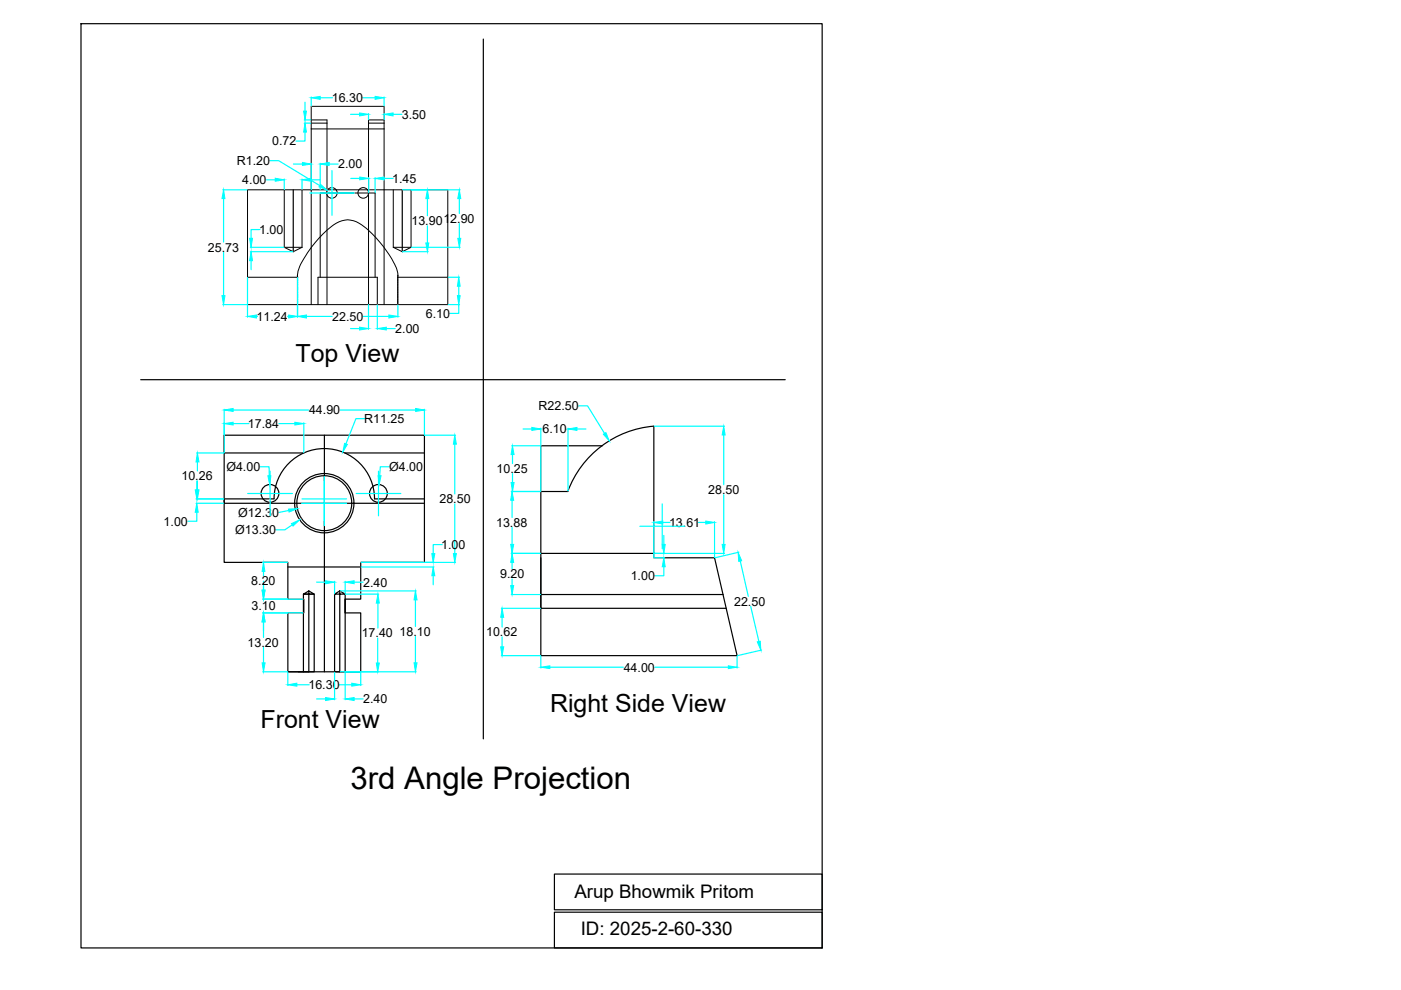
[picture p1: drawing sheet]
<svg xmlns="http://www.w3.org/2000/svg" width="297mm" height="210mm" viewBox="0 0 297 210" stroke-linecap="round" stroke-linejoin="round" font-family="sans-serif">
<!-- layer: 0 -->
<g fill="none" stroke="#000" stroke-width=".25">
<path d="M17.2 5h157.1v196h-157.1zM102.5 8.3v148.4M29.8 80.5h136.7M47.5 92.3h42.5v26.9h-13.5v7.8h-3.3v2.9h3.3v12.5h-15.5v-12.5h3.4v-2.9h-3.4v-7.8h-13.5zM127.7 94.5h-13v9.7M47.5 105.8h10.6M58.1 105.8a10.6 10.6 0 0 1 10.7-10.7 10.6 10.6 0 0 1 10.6 10.7M79.4 105.8h10.6M114.7 118.3v7.8h38.6M114.7 117.3h23.9M114.7 104.2h5.7M120.4 104.2a21.3 21.3 0 0 1 18.2-13.8v27.9h12.9l4.8 20.7h-41.6v-34.8"/>
<path d="M114.7 126.1v2.9h39.3M117.5 193.4h56.8v7.6h-56.8zM117.5 185.3h56.8v7.6h-56.8z"/>
<circle cx="68.8" cy="106.7" r="6.3"/>
<circle cx="68.8" cy="106.7" r="5.8"/>
</g>
<!-- layer: shade -->
<g fill="none" stroke="#000" stroke-width=".25">
<path d="M62.2 40.2v13.2M85.3 40.2v13.2M47.5 92.3v3.7h16.9M68.8 92.3v50.1M73.1 96h16.9M47.5 105.8v.9h42.5M61 120.2h15.5M64.4 127v2.9M65.5 125.3l1.1 .7h-2.3l1.2-.7v17.1M70.9 126v16.4h2.3M72 125.3l-1.1 .7h2.3l-1.2-.7v17.1h1.2M73.2 126v16.4"/>
<path d="M61 142.4h3.3v-16.4h2.3v16.4h-2.2M63.2 142.4h2.3"/>
<circle cx="57.2" cy="104.6" r="1.88"/>
<circle cx="80.2" cy="104.6" r="1.88"/>
</g>
<!-- layer: 0 -->
<g fill="none" stroke="#000" stroke-width=".21">
<path d="M66 25.4h3.3v.7h-3.3M66 27.3h15.4M81.4 25.4h-3.3v.7h3.3M52.5 40.2h42.4v24.4h-42.4zM52.5 58.8h10.6M63.1 58.7v.3M63.1 59.1v.2M63.1 59.4v.3M63.1 59.8v.2M66 40.2v-17.7h15.4v17.7M84.4 58.7l-.1 .1h10.6M63.1 64.6v-6.5a10.5 10.5 0 0 1 2.4-4.9 16.5 16.5 0 0 1 7-6.4 4.9 4.9 0 0 1 4.7 1.2 22.3 22.3 0 0 1 7.1 9.8l.1 6.8"/>
<path d="M63.1 60.1v.3M63.1 60.5v.2M63.1 60.9v.2M63.1 61.2v.3M63.1 61.6v.2M63.1 61.9v.3M63.1 62.3v.2M63.1 62.6v.3M63.1 63v.2M63.1 63.4v.2M63.1 63.7v.3M63.1 64v.3"/>
<path d="M63.1 64.4v.2"/>
</g>
<!-- layer: shade -->
<g fill="none" stroke="#000" stroke-width=".21">
<path d="M69.3 26.1v14.5M78.1 26.1v14.5M60.3 52.4h3.7M60.3 52.4l1.9 1 1.8-1M60.3 40.2v12.2M64 40.2v12.2M66 40.2v24.4M67.9 58.8v-17.9h11.6v17.9M69.3 41.3v23.3M78.1 41.3v23.3M81.4 40.2v24.4M83.4 52.4h3.8"/>
<path d="M83.4 52.4l1.9 1 1.9-1M83.4 40.2v12.2M87.2 40.2v12.2M67.4 64.6v-5.8h12.6v5.8"/>
<circle cx="70.4" cy="40.9" r="1.12"/>
<circle cx="77" cy="40.9" r="1.12"/>
</g>
<!-- layer: 0 -->
<g fill="none" stroke="#0ff" stroke-width=".25">
<path d="M56.5 38.1h1.9M57.2 34.1h1.9l8.7 5.3M60.3 38v2.2M62.2 34.8h1.9M64 38v2.2M64.5 25.4h1.4M64.5 26.1h1.4M64.7 28v1.9h-1.9M64.7 21.7v1.9M65.9 38.1h1.9M66 20.6v1.9M66 34.6v5.6"/>
<path d="M67.9 20.7h2.6M67.9 34.6v5.6M69.8 34.8h1.9M70.4 36.2v9.5M74.3 24.2h1.9M74.4 37.8h1.9M76.9 20.7h2.6M78.1 24.1v1.3M78.2 37.7v3.1M79.5 37.7v3.1M81.4 20.6v1.9M81.4 24.1v1.3"/>
<path d="M81.4 37.8h1.9M83.3 24.2h1.9M47.2 40.2h5.2M47.4 42.1v9.2M47.4 53.5v9.2M52.5 58.9v8.4M53.1 53.4h9M53.1 52.4h7.1M53.2 55.3v1.9M55.1 48.7h-1.9v1.8M63.1 58.9v8.4M65.7 40.9h9.4"/>
<path d="M85.3 40.2h12.3M85.3 53.4h5.5M87.2 52.4h10.4M90.6 42.1v3.6M90.6 47.9v3.6M95 58.8h2.4M97.4 42.1v3.2M97.4 47.4v3.1M47.2 64.6h5.2M54.4 67.1h.2M61 67.1h.2M63.1 64.6v2.7"/>
<path d="M65 67.1h5.4M74.3 69.7h1.9M77 67.1h5.5M78.1 64.6v5.2M80 64.6v5.2M81.9 69.7h1.9M84.4 64.6v2.7M95 64.6h2.4M97.3 64.6v1.8h-1.9M97.3 60.7v2M41.7 96h5.7M41.9 97.9v2"/>
<path d="M47.5 86.8v9.2M49.4 86.9h16M49.4 89.8h3.4M55.1 99h2v1.9M57.3 99.9v9.5M59.1 89.8h3.4M64.4 89.6v6.4M72.1 86.9h16M77.4 88.8h-1.9l-2.2 5.3M80.2 99.9v9.5M82.5 99h-1.9l-.1 1.9M90 86.8v5.4"/>
<path d="M90.1 92.3h6.5M96.4 94.2v10.5M108.5 94.5h6.1M108.7 96.4v1.9M110.9 91h1.9M114.7 90.8v13.3M120.4 90.8v13.3M122.3 91h1.9M122.7 86h1.9l3.6 5.9M138.7 90.4h14.9M153.4 92.2v10.6M41.6 105.8h5.8"/>
<path d="M41.6 106.7h5.8M41.7 108.6v1.9h-1.9M41.7 102v1.9M41.9 102v1.9M52.5 104.6h9.5M55.7 119.2h5.3M61.2 108.2l-2.1 .5M62 111.3l-1.6 1h-1.9M64 105.8h9.5M64 106.7h9.5M68.8 101v10.4M75.5 104.6h9.5"/>
<path d="M76.5 119.2h20.1M93.8 115.5h-2v1.9M96.4 106.8v10.6M108.4 104.2h6.2M108.4 117.3h6.2M108.6 106.1v3.6M108.6 111.8v3.6M108.6 119.2v1.4M108.7 100.4v1.9M135.7 111.6h9.4M138.6 110.6v7.6M138.7 117.3h14.9"/>
<path d="M138.7 118.3h2.2M140.4 106.8v9.5M140.5 110.8h1.6M140.7 113.5v1.9M148.1 110.8h1.5M151.5 110.6v7.6M153.4 104.9v10.5M156.7 117.1l-5.1 1.2M157 119l1.7 7.4M55.7 129.9h8.6M55.7 127h8.6M55.9 121.1v1"/>
<path d="M55.9 123.2v1.9M55.9 131.9v3.3M55.9 137.2v3.3M67.1 123.4h1.9M70.9 123.3v2.6M72.1 125.3h16.2M73.2 123.3v2.6M73.3 126h7M75.1 123.4h1.9M76.5 120.2h15.5M80.1 135.3v5.3M80.1 127.9v5.3"/>
<path d="M88.1 127.2v5.6M88.1 134.9v5.6M91.8 122.1v1.9M106.3 139h8.3M106.3 129h8.3M106.5 130.9v2.1M106.5 135v2.1M108.4 126.1h6.2M108.6 122.8v1.3M114.7 139.1v2.5M140.7 120.2v1.9h-1.9M156.3 139.1v2.5"/>
<path d="M159.2 128.6l1.7 7.4M161.5 137.8l-5.1 1.2M55.7 142.4h5.3M61 142.5v2.9M62.9 145.2h2.7M67.1 148.2h1.9M70.9 142.5v5.9M72 145.2h2.6M72.1 142.4h16.2M73.2 142.5v5.9M75.1 148.2h1.9M76.5 142.5v2.9"/>
<path d="M116.6 141.5h15.6M138.8 141.5h15.6"/>
</g>
<g fill="#0ff" stroke="#0ff" stroke-width=".21">
<path d="M47.4 40.2l.3 1.9h-.6z"/>
<path d="M47.1 62.7h.6l-.3 1.9z"/>
<path d="M52.5 67.1l1.9-.3v.6z"/>
<path d="M61.2 66.8l1.9 .3-1.9 .3z"/>
<path d="M63.1 67.1l1.9-.3v.6z"/>
<path d="M82.5 66.8l1.9 .3-1.9 .3z"/>
<path d="M97.3 58.8l.3 1.9h-.6z"/>
<path d="M97 62.7h.6l-.3 1.9z"/>
<path d="M64.4 23.6h.6l-.3 1.8z"/>
<path d="M64.7 26.1l.3 1.9h-.6z"/>
<path d="M66 20.7l1.9-.3v.7z"/>
<path d="M79.5 20.4l1.9 .3-1.9 .4z"/>
<path d="M76.2 23.9l1.9 .3-1.9 .4z"/>
<path d="M81.4 24.2l1.9-.3v.7z"/>
<path d="M76.3 37.5l1.9 .3-1.9 .3z"/>
<path d="M79.5 37.8l1.9-.3v.6z"/>
<path d="M64 38.1l1.9-.3v.6z"/>
<path d="M58.4 37.8l1.9 .3-1.9 .3z"/>
<path d="M53.2 53.4l.3 1.9h-.6z"/>
<path d="M52.9 50.5h.6l-.3 1.9z"/>
<path d="M97.1 50.5h.6l-.3 1.9z"/>
<path d="M97.4 40.2l.3 1.9h-.6z"/>
<path d="M90.3 51.5h.6l-.3 1.9z"/>
<path d="M90.6 40.2l.3 1.9h-.6z"/>
<path d="M76.2 69.4l1.9 .3-1.9 .3z"/>
<path d="M80 69.7l1.9-.3v.6z"/>
<path d="M64.1 34.4l1.9 .4-1.9 .3z"/>
<path d="M67.9 34.8l1.9-.4v.7z"/>
<path d="M61 145.2l1.9-.3v.6z"/>
<path d="M74.6 144.9l1.9 .3-1.9 .3z"/>
<path d="M69 147.9l1.9 .3-1.9 .3z"/>
<path d="M73.2 148.2l1.9-.3v.6z"/>
<path d="M55.6 140.5h.6l-.3 1.9z"/>
<path d="M55.9 129.9l.3 2h-.6z"/>
<path d="M55.6 125.1h.6l-.3 1.9z"/>
<path d="M55.9 119.2l.3 1.9h-.6z"/>
<path d="M69 123.1l1.9 .3-1.9 .4z"/>
<path d="M73.2 123.4l1.9-.3v.7z"/>
<path d="M79.8 140.6h.6l-.3 1.8z"/>
<path d="M80.1 126l.3 1.9h-.6z"/>
<path d="M87.8 140.5h.6l-.3 1.9z"/>
<path d="M88.1 125.3l.3 1.9h-.6z"/>
<path d="M96.1 117.4h.7l-.4 1.8z"/>
<path d="M96.4 92.3l.4 1.9h-.7z"/>
<path d="M91.8 120.2l.4 1.9h-.6z"/>
<path d="M91.6 117.4h.6l-.4 1.8z"/>
<path d="M47.5 86.9l1.9-.3v.6z"/>
<path d="M88.1 86.6l1.9 .3-1.9 .3z"/>
<path d="M47.5 89.8l1.9-.3v.6z"/>
<path d="M62.5 89.5l1.9 .3-1.9 .3z"/>
<path d="M41.6 103.9h.6l-.3 1.9z"/>
<path d="M41.9 96l.3 1.9h-.6z"/>
<path d="M41.4 103.9h.6l-.3 1.9z"/>
<path d="M41.7 106.7l.3 1.9h-.6z"/>
<path d="M73.1 94l.5 .2-.9 1.7z"/>
<path d="M61.2 107.9h1.9l-1.8 .7z"/>
<path d="M61.8 111l1.7-.8-1.4 1.3z"/>
<path d="M80.2 100.9h.6l-.4 1.9z"/>
<path d="M56.8 100.9h.6l-.2 1.9z"/>
<path d="M108.7 94.5l.3 1.9h-.6z"/>
<path d="M108.4 102.3h.6l-.3 1.9z"/>
<path d="M108.3 115.4h.6l-.3 1.9z"/>
<path d="M108.6 104.2l.3 1.9h-.6z"/>
<path d="M106.2 137.1h.6l-.3 1.9z"/>
<path d="M106.5 129l.3 1.9h-.6z"/>
<path d="M108.3 124.1h.6l-.3 2z"/>
<path d="M108.6 117.3l.3 1.9h-.6z"/>
<path d="M156.5 117.1l.8 1.8-.7 .1z"/>
<path d="M160.6 136.1l.6-.1 .1 1.9z"/>
<path d="M140.4 115.4h.6l-.3 1.9z"/>
<path d="M140.7 118.3l.3 1.9h-.6z"/>
<path d="M149.6 110.5l1.9 .3-1.9 .3z"/>
<path d="M138.6 110.8l1.9-.3v.6z"/>
<path d="M114.7 141.5l1.9-.3v.6z"/>
<path d="M154.4 141.2l1.9 .3-1.9 .3z"/>
<path d="M153.4 90.4l.3 1.8h-.6z"/>
<path d="M153.1 115.4h.6l-.3 1.9z"/>
<path d="M112.8 90.6l1.9 .4-1.9 .3z"/>
<path d="M120.4 91l1.9-.4v.7z"/>
<path d="M127.9 92.1l.6-.4 .7 1.8z"/>
<path d="M68 39.1l1.4 1.2-1.8-.7z"/>
</g>
<text font-size="6.6" x="74.3" y="167.3">3rd Angle Projection</text>
<g font-size="5.3">
<text x="62.6" y="76.7">Top View</text>
<text x="55.2" y="154.4">Front View</text>
<text x="116.6" y="151">Right Side View</text>
</g>
<g font-size="4">
<text x="121.8" y="190.3">Arup Bhowmik Pritom</text>
<text x="123.1" y="198.1">ID: 2025-2-60-330</text>
</g>
<g font-size="2.6">
<text x="70.3" y="21.7">16.30</text>
<text x="85.2" y="25.2">3.50</text>
<text x="50.2" y="35">R1.20</text>
<text x="57.7" y="30.8">0.72</text>
<text x="71.7" y="35.7">2.00</text>
<text x="51.4" y="39.1">4.00</text>
<text x="83.1" y="38.8">1.45</text>
<text x="87.2" y="47.7">13.9012.90</text>
<text x="44.1" y="53.3">25.73</text>
<text x="54.9" y="49.6">1.00</text>
<text x="54.4" y="68.1">11.24</text>
<text x="70.4" y="68">22.50</text>
<text x="83.8" y="70.6">2.00</text>
<text x="90.3" y="67.4">6.10</text>
<text x="65.5" y="87.9">44.90</text>
<text x="77.2" y="89.7">R11.25</text>
<text x="114.2" y="87">R22.50</text>
<text x="52.6" y="90.7">17.84</text>
<text x="115" y="91.9">6.10</text>
<text x="38.5" y="101.8">10.26</text>
<text x="48" y="99.9">Ø4.00</text>
<text x="82.5" y="99.9">Ø4.00</text>
<text x="105.3" y="100.3">10.25</text>
<text x="93.2" y="106.7">28.50</text>
<text x="150.1" y="104.8">28.50</text>
<text x="34.7" y="111.4">1.00</text>
<text x="49.9" y="113.2">Ø13.30</text>
<text x="50.5" y="109.6">Ø12.30</text>
<text x="105.2" y="111.7">13.88</text>
<text x="141.8" y="111.7">13.61</text>
<text x="93.5" y="116.4">1.00</text>
<text x="53.3" y="124.1">8.20</text>
<text x="77" y="124.4">2.40</text>
<text x="106" y="122.6">9.20</text>
<text x="133.7" y="123">1.00</text>
<text x="53.3" y="129.4">3.10</text>
<text x="155.6" y="128.4">22.50</text>
<text x="52.5" y="137.1">13.20</text>
<text x="76.7" y="135.2">17.40</text>
<text x="84.7" y="134.8">18.10</text>
<text x="103.1" y="134.9">10.62</text>
<text x="132.2" y="142.4">44.00</text>
<text x="65.4" y="146.1">16.30</text>
<text x="77" y="149.1">2.40</text>
</g>
</svg>
